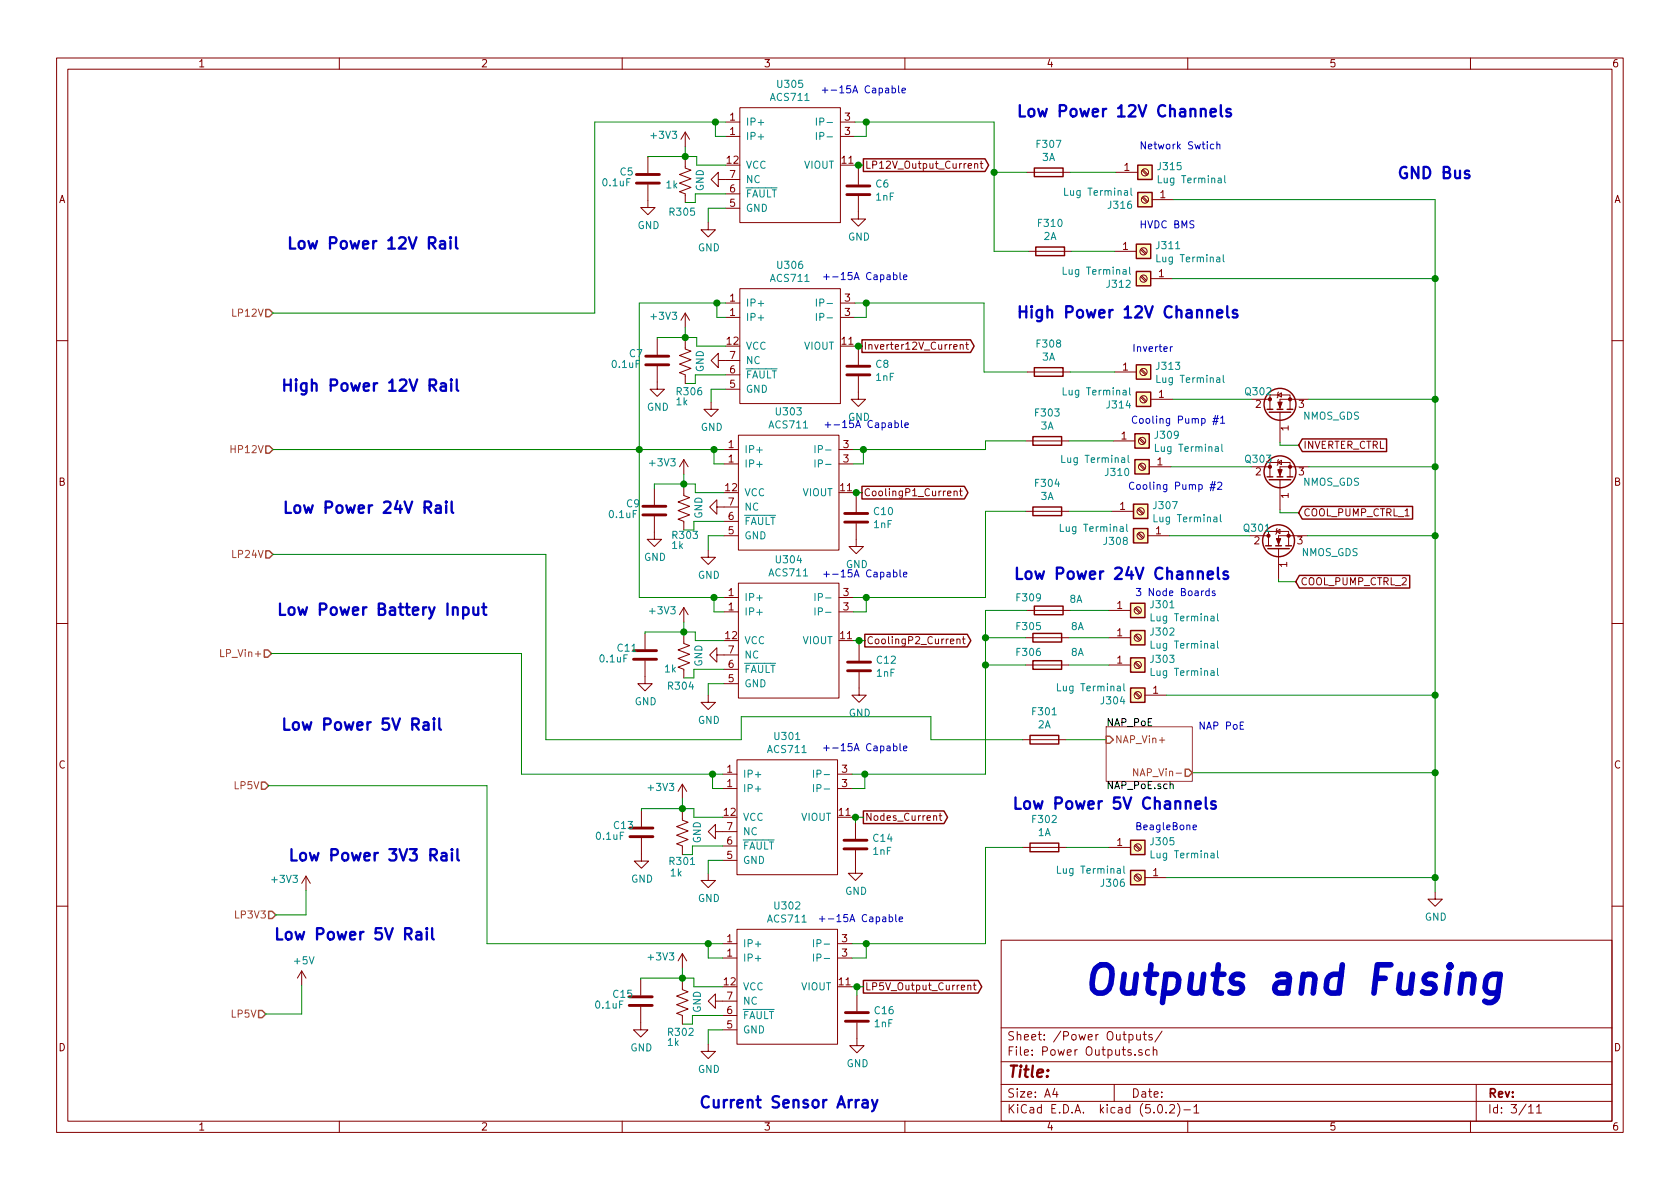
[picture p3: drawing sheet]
EESchema Schematic File Version 4
LIBS:LVDC Distribution-cache
EELAYER 26 0
EELAYER END
$Descr A4 11693 8268
encoding utf-8
Sheet 3 11
Title ""
Date ""
Rev ""
Comp ""
Comment1 ""
Comment2 ""
Comment3 ""
Comment4 ""
$EndDescr
Text Notes 7530 6940 0    197  Italic 39
Outputs and Fusing
$Comp
L Connector:Screw_Terminal_01x01 J315
U 1 1
P 7970 1190
F 0 "J315" H 8049 1232 50  0000 L CNN
F 1 "Lug Terminal" H 8049 1141 50  0000 L CNN
F 2 "LVDC:Screw_mount_Keystone" H 7970 1190 50  0001 C CNN
F 3 "~" H 7970 1190 50  0001 C CNN
	1    7970 1190
	1    0    0    -1  
$EndComp
$Comp
L Connector:Screw_Terminal_01x01 J311
U 1 1
P 7960 1740
F 0 "J311" H 8039 1782 50  0000 L CNN
F 1 "Lug Terminal" H 8039 1691 50  0000 L CNN
F 2 "LVDC:Screw_mount_Keystone" H 7960 1740 50  0001 C CNN
F 3 "~" H 7960 1740 50  0001 C CNN
	1    7960 1740
	1    0    0    -1  
$EndComp
$Comp
L Connector:Screw_Terminal_01x01 J313
U 1 1
P 7960 2580
F 0 "J313" H 8039 2622 50  0000 L CNN
F 1 "Lug Terminal" H 8039 2531 50  0000 L CNN
F 2 "LVDC:Screw_mount_Keystone" H 7960 2580 50  0001 C CNN
F 3 "~" H 7960 2580 50  0001 C CNN
	1    7960 2580
	1    0    0    -1  
$EndComp
$Comp
L Connector:Screw_Terminal_01x01 J309
U 1 1
P 7950 3060
F 0 "J309" H 8029 3102 50  0000 L CNN
F 1 "Lug Terminal" H 8029 3011 50  0000 L CNN
F 2 "LVDC:Screw_mount_Keystone" H 7950 3060 50  0001 C CNN
F 3 "~" H 7950 3060 50  0001 C CNN
	1    7950 3060
	1    0    0    -1  
$EndComp
$Comp
L Connector:Screw_Terminal_01x01 J307
U 1 1
P 7940 3550
F 0 "J307" H 8019 3592 50  0000 L CNN
F 1 "Lug Terminal" H 8019 3501 50  0000 L CNN
F 2 "LVDC:Screw_mount_Keystone" H 7940 3550 50  0001 C CNN
F 3 "~" H 7940 3550 50  0001 C CNN
	1    7940 3550
	1    0    0    -1  
$EndComp
$Comp
L Connector:Screw_Terminal_01x01 J301
U 1 1
P 7920 4240
F 0 "J301" H 7999 4282 50  0000 L CNN
F 1 "Lug Terminal" H 7999 4191 50  0000 L CNN
F 2 "LVDC:Screw_mount_Keystone" H 7920 4240 50  0001 C CNN
F 3 "~" H 7920 4240 50  0001 C CNN
	1    7920 4240
	1    0    0    -1  
$EndComp
$Comp
L power:GND #PWR0110
U 1 1
P 9990 6200
F 0 "#PWR0110" H 9990 5950 50  0001 C CNN
F 1 "GND" H 9995 6027 50  0000 C CNN
F 2 "" H 9990 6200 50  0001 C CNN
F 3 "" H 9990 6200 50  0001 C CNN
	1    9990 6200
	1    0    0    -1  
$EndComp
Text Notes 7070 820  0    79   ~ 16
Low Power 12V Channels
Text Notes 9720 1250 0    79   ~ 16
GND Bus
$Comp
L Device:Fuse F307
U 1 1
P 7300 1190
F 0 "F307" V 7103 1190 50  0000 C CNN
F 1 "3A" V 7194 1190 50  0000 C CNN
F 2 "LVDC:Fuse_clip_Littelfuse_5x20mm" V 7230 1190 50  0001 C CNN
F 3 "~" H 7300 1190 50  0001 C CNN
	1    7300 1190
	0    1    1    0   
$EndComp
$Comp
L Device:Fuse F310
U 1 1
P 7310 1740
F 0 "F310" V 7113 1740 50  0000 C CNN
F 1 "2A" V 7204 1740 50  0000 C CNN
F 2 "LVDC:Fuse_clip_Littelfuse_5x20mm" V 7240 1740 50  0001 C CNN
F 3 "~" H 7310 1740 50  0001 C CNN
	1    7310 1740
	0    1    1    0   
$EndComp
$Comp
L Device:Fuse F308
U 1 1
P 7300 2580
F 0 "F308" V 7103 2580 50  0000 C CNN
F 1 "3A" V 7194 2580 50  0000 C CNN
F 2 "LVDC:Fuse_clip_Littelfuse_5x20mm" V 7230 2580 50  0001 C CNN
F 3 "~" H 7300 2580 50  0001 C CNN
	1    7300 2580
	0    1    1    0   
$EndComp
$Comp
L Device:Fuse F303
U 1 1
P 7290 3060
F 0 "F303" V 7093 3060 50  0000 C CNN
F 1 "3A" V 7184 3060 50  0000 C CNN
F 2 "LVDC:Fuse_clip_Littelfuse_5x20mm" V 7220 3060 50  0001 C CNN
F 3 "~" H 7290 3060 50  0001 C CNN
	1    7290 3060
	0    1    1    0   
$EndComp
$Comp
L Device:Fuse F304
U 1 1
P 7290 3550
F 0 "F304" V 7093 3550 50  0000 C CNN
F 1 "3A" V 7184 3550 50  0000 C CNN
F 2 "LVDC:Fuse_clip_Littelfuse_5x20mm" V 7220 3550 50  0001 C CNN
F 3 "~" H 7290 3550 50  0001 C CNN
	1    7290 3550
	0    1    1    0   
$EndComp
$Comp
L Device:Fuse F309
U 1 1
P 7300 4240
F 0 "F309" V 7210 4100 50  0000 C CNN
F 1 "8A" V 7220 4430 50  0000 C CNN
F 2 "LVDC:Fuse_clip_Littelfuse_5x20mm" V 7230 4240 50  0001 C CNN
F 3 "~" H 7300 4240 50  0001 C CNN
	1    7300 4240
	0    1    1    0   
$EndComp
Wire Wire Line
	7450 4240 7720 4240
Wire Wire Line
	7440 3550 7740 3550
Wire Wire Line
	7450 1190 7770 1190
Wire Wire Line
	7460 1740 7760 1740
Wire Wire Line
	7450 2580 7760 2580
Wire Wire Line
	7440 3060 7750 3060
Text Notes 7930 1040 0    50   ~ 0
Network Swtich
Text Notes 7930 1590 0    50   ~ 0
HVDC BMS
Text Notes 7070 2220 0    79   ~ 16
High Power 12V Channels
Text Notes 7880 2450 0    50   ~ 0
Inverter
Text Notes 7870 2950 0    50   ~ 0
Cooling Pump #1
Text Notes 7850 3410 0    50   ~ 0
Cooling Pump #2
Text Notes 7050 4040 0    79   ~ 16
Low Power 24V Channels
Text Notes 7900 4150 0    50   ~ 0
3 Node Boards
$Comp
L Connector:Screw_Terminal_01x01 J316
U 1 1
P 7970 1380
F 0 "J316" H 8049 1422 50  0000 L CNN
F 1 "Lug Terminal" H 8049 1331 50  0000 L CNN
F 2 "LVDC:Screw_mount_Keystone" H 7970 1380 50  0001 C CNN
F 3 "~" H 7970 1380 50  0001 C CNN
	1    7970 1380
	-1   0    0    1   
$EndComp
$Comp
L Connector:Screw_Terminal_01x01 J312
U 1 1
P 7960 1930
F 0 "J312" H 8039 1972 50  0000 L CNN
F 1 "Lug Terminal" H 8039 1881 50  0000 L CNN
F 2 "LVDC:Screw_mount_Keystone" H 7960 1930 50  0001 C CNN
F 3 "~" H 7960 1930 50  0001 C CNN
	1    7960 1930
	-1   0    0    1   
$EndComp
$Comp
L Connector:Screw_Terminal_01x01 J310
U 1 1
P 7950 3240
F 0 "J310" H 8029 3282 50  0000 L CNN
F 1 "Lug Terminal" H 8029 3191 50  0000 L CNN
F 2 "LVDC:Screw_mount_Keystone" H 7950 3240 50  0001 C CNN
F 3 "~" H 7950 3240 50  0001 C CNN
	1    7950 3240
	-1   0    0    1   
$EndComp
$Comp
L Connector:Screw_Terminal_01x01 J308
U 1 1
P 7940 3720
F 0 "J308" H 8019 3762 50  0000 L CNN
F 1 "Lug Terminal" H 8019 3671 50  0000 L CNN
F 2 "LVDC:Screw_mount_Keystone" H 7940 3720 50  0001 C CNN
F 3 "~" H 7940 3720 50  0001 C CNN
	1    7940 3720
	-1   0    0    1   
$EndComp
$Comp
L Device:Q_NMOS_GDS Q303
U 1 1
P 8910 3340
F 0 "Q303" V 9060 3490 50  0000 C CNN
F 1 "NMOS_GDS" V 8900 2980 50  0000 C CNN
F 2 "TO_SOT_Packages_SMD:TO-252-2" H 9110 3440 50  0001 C CNN
F 3 "~" H 8910 3340 50  0001 C CNN
	1    8910 3340
	0    -1   -1   0   
$EndComp
Wire Wire Line
	8910 3540 8910 3560
Wire Wire Line
	8910 3560 9040 3560
Wire Wire Line
	8710 3240 8150 3240
$Comp
L Device:Q_NMOS_GDS Q302
U 1 1
P 8910 2870
F 0 "Q302" V 9060 3020 50  0000 C CNN
F 1 "NMOS_GDS" V 8890 2510 50  0000 C CNN
F 2 "TO_SOT_Packages_SMD:TO-252-2" H 9110 2970 50  0001 C CNN
F 3 "~" H 8910 2870 50  0001 C CNN
	1    8910 2870
	0    -1   -1   0   
$EndComp
Wire Wire Line
	8910 3070 8910 3090
Wire Wire Line
	8910 3090 9040 3090
Wire Wire Line
	8710 2770 8160 2770
$Comp
L Connector:Screw_Terminal_01x01 J314
U 1 1
P 7960 2770
F 0 "J314" H 8039 2812 50  0000 L CNN
F 1 "Lug Terminal" H 8039 2721 50  0000 L CNN
F 2 "LVDC:Screw_mount_Keystone" H 7960 2770 50  0001 C CNN
F 3 "~" H 7960 2770 50  0001 C CNN
	1    7960 2770
	-1   0    0    1   
$EndComp
$Comp
L Device:Q_NMOS_GDS Q301
U 1 1
P 8900 3820
F 0 "Q301" V 9050 3970 50  0000 C CNN
F 1 "NMOS_GDS" V 8880 3460 50  0000 C CNN
F 2 "TO_SOT_Packages_SMD:TO-252-2" H 9100 3920 50  0001 C CNN
F 3 "~" H 8900 3820 50  0001 C CNN
	1    8900 3820
	0    -1   -1   0   
$EndComp
Wire Wire Line
	8700 3720 8140 3720
Wire Wire Line
	8900 4020 8900 4040
Wire Wire Line
	8900 4040 9020 4040
Text GLabel 9040 3090 2    50   Input ~ 0
INVERTER_CTRL
Text GLabel 9040 3560 2    50   Input ~ 0
COOL_PUMP_CTRL_1
Text GLabel 9020 4040 2    50   Input ~ 0
COOL_PUMP_CTRL_2
$Comp
L Device:Fuse F301
U 1 1
P 7270 5140
F 0 "F301" V 7073 5140 50  0000 C CNN
F 1 "2A" V 7164 5140 50  0000 C CNN
F 2 "LVDC:Fuse_clip_Littelfuse_5x20mm" V 7200 5140 50  0001 C CNN
F 3 "~" H 7270 5140 50  0001 C CNN
	1    7270 5140
	0    1    1    0   
$EndComp
Wire Wire Line
	7700 5140 7420 5140
Text Notes 7040 5640 0    79   ~ 16
Low Power 5V Channels
$Comp
L Connector:Screw_Terminal_01x01 J305
U 1 1
P 7920 5890
F 0 "J305" H 7999 5932 50  0000 L CNN
F 1 "Lug Terminal" H 7999 5841 50  0000 L CNN
F 2 "LVDC:Screw_mount_Keystone" H 7920 5890 50  0001 C CNN
F 3 "~" H 7920 5890 50  0001 C CNN
	1    7920 5890
	1    0    0    -1  
$EndComp
$Comp
L Device:Fuse F302
U 1 1
P 7270 5890
F 0 "F302" V 7073 5890 50  0000 C CNN
F 1 "1A" V 7164 5890 50  0000 C CNN
F 2 "LVDC:Fuse_clip_Littelfuse_5x20mm" V 7200 5890 50  0001 C CNN
F 3 "~" H 7270 5890 50  0001 C CNN
	1    7270 5890
	0    1    1    0   
$EndComp
Wire Wire Line
	7720 5890 7420 5890
$Comp
L Connector:Screw_Terminal_01x01 J306
U 1 1
P 7920 6100
F 0 "J306" H 7999 6142 50  0000 L CNN
F 1 "Lug Terminal" H 7999 6051 50  0000 L CNN
F 2 "LVDC:Screw_mount_Keystone" H 7920 6100 50  0001 C CNN
F 3 "~" H 7920 6100 50  0001 C CNN
	1    7920 6100
	-1   0    0    1   
$EndComp
Text Notes 7900 5780 0    50   ~ 0
BeagleBone
Text Notes 8340 5080 0    50   ~ 0
NAP PoE
$Comp
L Connector:Screw_Terminal_01x01 J304
U 1 1
P 7920 4830
F 0 "J304" H 7999 4872 50  0000 L CNN
F 1 "Lug Terminal" H 7999 4781 50  0000 L CNN
F 2 "LVDC:Screw_mount_Keystone" H 7920 4830 50  0001 C CNN
F 3 "~" H 7920 4830 50  0001 C CNN
	1    7920 4830
	-1   0    0    1   
$EndComp
Wire Wire Line
	9100 3720 9990 3720
Wire Wire Line
	9110 3240 9990 3240
Wire Wire Line
	9990 3240 9990 3720
Connection ~ 9990 3720
Wire Wire Line
	9990 3240 9990 2770
Wire Wire Line
	9990 2770 9110 2770
Connection ~ 9990 3240
Wire Wire Line
	9990 2770 9990 1930
Wire Wire Line
	9990 1930 8160 1930
Connection ~ 9990 2770
Wire Wire Line
	9990 1930 9990 1380
Wire Wire Line
	9990 1380 8170 1380
Connection ~ 9990 1930
Wire Wire Line
	8300 5370 9990 5370
Wire Wire Line
	8120 6100 9990 6100
Wire Wire Line
	9990 6200 9990 6100
Connection ~ 9990 6100
Wire Wire Line
	7160 1740 6920 1740
Wire Wire Line
	6920 1740 6920 1190
Wire Wire Line
	6920 1190 7150 1190
Connection ~ 6920 1190
Wire Wire Line
	7150 2580 6850 2580
Wire Wire Line
	6860 4240 7150 4240
Wire Wire Line
	7120 5890 6860 5890
$Comp
L LVDC-Library:ACS711 U305
U 1 1
P 5500 1090
F 0 "U305" H 5500 1605 50  0000 C CNN
F 1 "ACS711" H 5500 1514 50  0000 C CNN
F 2 "LVDC:ACS711" H 5400 1090 50  0001 C CNN
F 3 "620-1483-1-ND" H 5400 1090 50  0001 C CNN
	1    5500 1090
	1    0    0    -1  
$EndComp
$Comp
L LVDC-Library:ACS711 U306
U 1 1
P 5500 2350
F 0 "U306" H 5500 2865 50  0000 C CNN
F 1 "ACS711" H 5500 2774 50  0000 C CNN
F 2 "LVDC:ACS711" H 5400 2350 50  0001 C CNN
F 3 "620-1483-1-ND" H 5400 2350 50  0001 C CNN
	1    5500 2350
	1    0    0    -1  
$EndComp
$Comp
L LVDC-Library:ACS711 U303
U 1 1
P 5490 3370
F 0 "U303" H 5490 3885 50  0000 C CNN
F 1 "ACS711" H 5490 3794 50  0000 C CNN
F 2 "LVDC:ACS711" H 5390 3370 50  0001 C CNN
F 3 "620-1483-1-ND" H 5390 3370 50  0001 C CNN
	1    5490 3370
	1    0    0    -1  
$EndComp
$Comp
L LVDC-Library:ACS711 U304
U 1 1
P 5490 4400
F 0 "U304" H 5490 4915 50  0000 C CNN
F 1 "ACS711" H 5490 4824 50  0000 C CNN
F 2 "LVDC:ACS711" H 5390 4400 50  0001 C CNN
F 3 "620-1483-1-ND" H 5390 4400 50  0001 C CNN
	1    5490 4400
	1    0    0    -1  
$EndComp
$Comp
L LVDC-Library:ACS711 U301
U 1 1
P 5480 5630
F 0 "U301" H 5480 6145 50  0000 C CNN
F 1 "ACS711" H 5480 6054 50  0000 C CNN
F 2 "LVDC:ACS711" H 5380 5630 50  0001 C CNN
F 3 "620-1483-1-ND" H 5380 5630 50  0001 C CNN
	1    5480 5630
	1    0    0    -1  
$EndComp
$Comp
L LVDC-Library:ACS711 U302
U 1 1
P 5480 6810
F 0 "U302" H 5480 7325 50  0000 C CNN
F 1 "ACS711" H 5480 7234 50  0000 C CNN
F 2 "LVDC:ACS711" H 5380 6810 50  0001 C CNN
F 3 "620-1483-1-ND" H 5380 6810 50  0001 C CNN
	1    5480 6810
	1    0    0    -1  
$EndComp
Wire Wire Line
	5950 840  6030 840 
Wire Wire Line
	6920 840  6920 1190
Wire Wire Line
	5950 940  6030 940 
Wire Wire Line
	6030 940  6030 840 
Connection ~ 6030 840 
Wire Wire Line
	6030 840  6920 840 
Wire Wire Line
	5950 2200 6030 2200
Wire Wire Line
	6030 2200 6030 2100
Wire Wire Line
	6030 2100 5950 2100
Wire Wire Line
	6030 2100 6850 2100
Wire Wire Line
	6850 2100 6850 2580
Connection ~ 6030 2100
Wire Wire Line
	6860 3060 6860 3120
Wire Wire Line
	6860 3120 6010 3120
Wire Wire Line
	6860 3060 7140 3060
Wire Wire Line
	5940 3220 6010 3220
Wire Wire Line
	6010 3220 6010 3120
Connection ~ 6010 3120
Wire Wire Line
	6010 3120 5940 3120
Wire Wire Line
	5940 4250 6030 4250
Wire Wire Line
	6030 4250 6030 4150
Wire Wire Line
	6030 4150 5940 4150
Wire Wire Line
	6030 4150 6860 4150
Wire Wire Line
	6860 4150 6860 3550
Wire Wire Line
	6860 3550 7140 3550
Connection ~ 6030 4150
Wire Wire Line
	5930 5480 6020 5480
Wire Wire Line
	6020 5480 6020 5380
Wire Wire Line
	6020 5380 5930 5380
Wire Wire Line
	5930 6660 6030 6660
Wire Wire Line
	6030 6660 6030 6560
Wire Wire Line
	6030 6560 5930 6560
Wire Wire Line
	6030 6560 6860 6560
Wire Wire Line
	6860 6560 6860 5890
Connection ~ 6030 6560
Wire Wire Line
	5950 1140 5975 1140
Wire Wire Line
	5950 2400 5975 2400
Wire Wire Line
	5940 3420 5960 3420
Wire Wire Line
	5940 4450 5980 4450
Wire Wire Line
	5930 5680 5955 5680
Wire Wire Line
	5930 6860 5965 6860
Text GLabel 6010 1140 2    50   Output ~ 0
LP12V_Output_Current
Text GLabel 6000 2400 2    50   Output ~ 0
Inverter12V_Current
Text GLabel 6000 3420 2    50   Output ~ 0
CoolingP1_Current
Text GLabel 6020 4450 2    50   Output ~ 0
CoolingP2_Current
Text GLabel 6010 5680 2    50   Output ~ 0
Nodes_Current
Text GLabel 6010 6860 2    50   Output ~ 0
LP5V_Output_Current
Wire Wire Line
	5050 1440 4930 1440
Wire Wire Line
	5050 2700 4950 2700
Wire Wire Line
	4930 3720 5040 3720
Wire Wire Line
	4930 4750 5040 4750
Wire Wire Line
	4930 5980 5030 5980
Wire Wire Line
	4930 7160 5030 7160
Wire Wire Line
	4930 7160 4930 7260
$Comp
L power:GND #PWR0111
U 1 1
P 4930 7260
F 0 "#PWR0111" H 4930 7010 50  0001 C CNN
F 1 "GND" H 4935 7087 50  0000 C CNN
F 2 "" H 4930 7260 50  0001 C CNN
F 3 "" H 4930 7260 50  0001 C CNN
	1    4930 7260
	1    0    0    -1  
$EndComp
Wire Wire Line
	5050 840  4980 840 
Wire Wire Line
	4980 840  4980 940 
Wire Wire Line
	4980 940  5050 940 
Connection ~ 4980 840 
Wire Wire Line
	5050 1140 4850 1140
Wire Wire Line
	4850 1140 4850 1080
$Comp
L Device:R_US R305
U 1 1
P 4770 1250
F 0 "R305" H 4890 1470 50  0000 R CNN
F 1 "1k" H 4910 1280 50  0000 R CNN
F 2 "Resistor_SMD:R_0805_2012Metric_Pad1.15x1.40mm_HandSolder" V 4810 1240 50  0001 C CNN
F 3 "~" H 4770 1250 50  0001 C CNN
	1    4770 1250
	-1   0    0    1   
$EndComp
Wire Wire Line
	4850 1080 4770 1080
Wire Wire Line
	4770 1080 4770 1100
Wire Wire Line
	4840 1340 4840 1400
Wire Wire Line
	4840 1400 4770 1400
Wire Wire Line
	4840 1340 5050 1340
Wire Wire Line
	4770 1080 4770 1010
Connection ~ 4770 1080
$Comp
L power:+3V3 #PWR0112
U 1 1
P 4770 1010
F 0 "#PWR0112" H 4770 860 50  0001 C CNN
F 1 "+3V3" H 4620 1090 50  0000 C CNN
F 2 "" H 4770 1010 50  0001 C CNN
F 3 "" H 4770 1010 50  0001 C CNN
	1    4770 1010
	1    0    0    -1  
$EndComp
Wire Wire Line
	5050 2200 4990 2200
Wire Wire Line
	4990 2200 4990 2100
Wire Wire Line
	4990 2100 5050 2100
Wire Wire Line
	4990 2100 4450 2100
Connection ~ 4990 2100
Wire Wire Line
	4930 1440 4930 1540
$Comp
L power:GND #PWR0113
U 1 1
P 4930 1540
F 0 "#PWR0113" H 4930 1290 50  0001 C CNN
F 1 "GND" H 4935 1367 50  0000 C CNN
F 2 "" H 4930 1540 50  0001 C CNN
F 3 "" H 4930 1540 50  0001 C CNN
	1    4930 1540
	1    0    0    -1  
$EndComp
$Comp
L power:GND #PWR0114
U 1 1
P 4950 2790
F 0 "#PWR0114" H 4950 2540 50  0001 C CNN
F 1 "GND" H 4955 2617 50  0000 C CNN
F 2 "" H 4950 2790 50  0001 C CNN
F 3 "" H 4950 2790 50  0001 C CNN
	1    4950 2790
	1    0    0    -1  
$EndComp
Wire Wire Line
	4950 2790 4950 2700
Wire Wire Line
	5040 3220 4970 3220
Wire Wire Line
	4970 3220 4970 3120
Wire Wire Line
	4970 3120 5040 3120
Wire Wire Line
	4970 3120 4450 3120
Connection ~ 4970 3120
Wire Wire Line
	4930 3720 4930 3820
$Comp
L power:GND #PWR0115
U 1 1
P 4930 3820
F 0 "#PWR0115" H 4930 3570 50  0001 C CNN
F 1 "GND" H 4935 3647 50  0000 C CNN
F 2 "" H 4930 3820 50  0001 C CNN
F 3 "" H 4930 3820 50  0001 C CNN
	1    4930 3820
	1    0    0    -1  
$EndComp
Wire Wire Line
	4930 4750 4930 4830
$Comp
L power:GND #PWR0116
U 1 1
P 4930 4830
F 0 "#PWR0116" H 4930 4580 50  0001 C CNN
F 1 "GND" H 4935 4657 50  0000 C CNN
F 2 "" H 4930 4830 50  0001 C CNN
F 3 "" H 4930 4830 50  0001 C CNN
	1    4930 4830
	1    0    0    -1  
$EndComp
$Comp
L power:GND #PWR0117
U 1 1
P 4930 6070
F 0 "#PWR0117" H 4930 5820 50  0001 C CNN
F 1 "GND" H 4935 5897 50  0000 C CNN
F 2 "" H 4930 6070 50  0001 C CNN
F 3 "" H 4930 6070 50  0001 C CNN
	1    4930 6070
	1    0    0    -1  
$EndComp
Wire Wire Line
	4930 6070 4930 5980
Wire Wire Line
	5040 4250 4970 4250
Wire Wire Line
	4970 4250 4970 4150
Wire Wire Line
	4970 4150 5040 4150
Connection ~ 4970 4150
Wire Wire Line
	5030 5480 4960 5480
Wire Wire Line
	4960 5480 4960 5380
Wire Wire Line
	4960 5380 5030 5380
Wire Wire Line
	5030 6660 4930 6660
Wire Wire Line
	4930 6660 4930 6560
Wire Wire Line
	4930 6560 5030 6560
Connection ~ 4930 6560
Wire Wire Line
	5050 2400 4850 2400
Wire Wire Line
	4850 2400 4850 2340
Wire Wire Line
	4840 2600 4840 2660
Wire Wire Line
	4840 2660 4770 2660
Wire Wire Line
	4840 2600 5050 2600
$Comp
L power:+3V3 #PWR0118
U 1 1
P 4770 2270
F 0 "#PWR0118" H 4770 2120 50  0001 C CNN
F 1 "+3V3" H 4620 2350 50  0000 C CNN
F 2 "" H 4770 2270 50  0001 C CNN
F 3 "" H 4770 2270 50  0001 C CNN
	1    4770 2270
	1    0    0    -1  
$EndComp
Wire Wire Line
	5040 3420 4840 3420
Wire Wire Line
	4840 3420 4840 3360
Wire Wire Line
	4830 3620 4830 3680
Wire Wire Line
	4830 3680 4760 3680
Wire Wire Line
	4830 3620 5040 3620
$Comp
L power:+3V3 #PWR0119
U 1 1
P 4760 3290
F 0 "#PWR0119" H 4760 3140 50  0001 C CNN
F 1 "+3V3" H 4610 3370 50  0000 C CNN
F 2 "" H 4760 3290 50  0001 C CNN
F 3 "" H 4760 3290 50  0001 C CNN
	1    4760 3290
	1    0    0    -1  
$EndComp
Wire Wire Line
	5040 4450 4840 4450
Wire Wire Line
	4830 4650 4830 4710
Wire Wire Line
	4830 4710 4760 4710
Wire Wire Line
	4830 4650 5040 4650
$Comp
L power:+3V3 #PWR0120
U 1 1
P 4760 4320
F 0 "#PWR0120" H 4760 4170 50  0001 C CNN
F 1 "+3V3" H 4610 4400 50  0000 C CNN
F 2 "" H 4760 4320 50  0001 C CNN
F 3 "" H 4760 4320 50  0001 C CNN
	1    4760 4320
	1    0    0    -1  
$EndComp
Wire Wire Line
	5030 5680 4830 5680
Wire Wire Line
	4830 5680 4830 5620
Wire Wire Line
	4820 5880 4820 5940
Wire Wire Line
	4820 5940 4750 5940
Wire Wire Line
	4820 5880 5030 5880
$Comp
L power:+3V3 #PWR0121
U 1 1
P 4750 5550
F 0 "#PWR0121" H 4750 5400 50  0001 C CNN
F 1 "+3V3" H 4600 5630 50  0000 C CNN
F 2 "" H 4750 5550 50  0001 C CNN
F 3 "" H 4750 5550 50  0001 C CNN
	1    4750 5550
	1    0    0    -1  
$EndComp
Wire Wire Line
	5030 6860 4830 6860
Wire Wire Line
	4830 6860 4830 6800
Wire Wire Line
	4820 7060 4820 7120
Wire Wire Line
	4820 7120 4750 7120
Wire Wire Line
	4820 7060 5030 7060
$Comp
L power:+3V3 #PWR0122
U 1 1
P 4750 6730
F 0 "#PWR0122" H 4750 6580 50  0001 C CNN
F 1 "+3V3" H 4600 6810 50  0000 C CNN
F 2 "" H 4750 6730 50  0001 C CNN
F 3 "" H 4750 6730 50  0001 C CNN
	1    4750 6730
	1    0    0    -1  
$EndComp
Wire Wire Line
	4140 840  4980 840 
Wire Wire Line
	4450 4150 4450 3120
Wire Wire Line
	4450 4150 4970 4150
Wire Wire Line
	4450 2100 4450 3120
Connection ~ 4450 3120
Wire Wire Line
	3390 6560 4930 6560
Text Notes 1990 1740 0    79   ~ 16
Low Power 12V Rail
Text Notes 1950 2730 0    79   ~ 16
High Power 12V Rail
Text Notes 1960 3580 0    79   ~ 16
Low Power 24V Rail
Text Notes 1950 5090 0    79   ~ 16
Low Power 5V Rail
Text Notes 5710 650  0    50   ~ 0
+-15A Capable
Text Notes 5720 1950 0    50   ~ 0
+-15A Capable
Text Notes 5730 2980 0    50   ~ 0
+-15A Capable
Text Notes 5720 4020 0    50   ~ 0
+-15A Capable
Text Notes 5720 5230 0    50   ~ 0
+-15A Capable
Text Notes 5690 6420 0    50   ~ 0
+-15A Capable
$Sheet
S 7700 5050 600  380 
U 5C1FF0D4
F0 "NAP_PoE" 50
F1 "NAP_PoE.sch" 50
F2 "NAP_Vin+" I L 7700 5140 50 
F3 "NAP_Vin-" O R 8300 5370 50 
$EndSheet
$Comp
L Device:R_US R306
U 1 1
P 4770 2510
F 0 "R306" H 4840 2720 50  0000 R CNN
F 1 "1k" H 4840 2790 50  0000 R CNN
F 2 "Resistor_SMD:R_0805_2012Metric_Pad1.15x1.40mm_HandSolder" V 4810 2500 50  0001 C CNN
F 3 "~" H 4770 2510 50  0001 C CNN
	1    4770 2510
	-1   0    0    1   
$EndComp
Wire Wire Line
	4770 2270 4770 2340
Wire Wire Line
	4760 3290 4760 3360
Wire Wire Line
	4760 4320 4760 4390
Wire Wire Line
	4750 5550 4750 5620
Wire Wire Line
	4750 6730 4750 6800
$Comp
L Device:R_US R303
U 1 1
P 4760 3530
F 0 "R303" H 4850 3720 50  0000 R CNN
F 1 "1k" H 4850 3790 50  0000 R CNN
F 2 "Resistor_SMD:R_0805_2012Metric_Pad1.15x1.40mm_HandSolder" V 4800 3520 50  0001 C CNN
F 3 "~" H 4760 3530 50  0001 C CNN
	1    4760 3530
	-1   0    0    1   
$EndComp
$Comp
L Device:R_US R304
U 1 1
P 4760 4560
F 0 "R304" H 4880 4770 50  0000 R CNN
F 1 "1k" H 4900 4650 50  0000 R CNN
F 2 "Resistor_SMD:R_0805_2012Metric_Pad1.15x1.40mm_HandSolder" V 4800 4550 50  0001 C CNN
F 3 "~" H 4760 4560 50  0001 C CNN
	1    4760 4560
	-1   0    0    1   
$EndComp
$Comp
L Device:R_US R301
U 1 1
P 4750 5790
F 0 "R301" H 4850 5990 50  0000 R CNN
F 1 "1k" H 4840 6070 50  0000 R CNN
F 2 "Resistor_SMD:R_0805_2012Metric_Pad1.15x1.40mm_HandSolder" V 4790 5780 50  0001 C CNN
F 3 "~" H 4750 5790 50  0001 C CNN
	1    4750 5790
	-1   0    0    1   
$EndComp
$Comp
L Device:R_US R302
U 1 1
P 4750 6970
F 0 "R302" H 4860 7180 50  0000 R CNN
F 1 "1k" H 4860 7250 50  0000 R CNN
F 2 "Resistor_SMD:R_0805_2012Metric_Pad1.15x1.40mm_HandSolder" V 4790 6960 50  0001 C CNN
F 3 "~" H 4750 6970 50  0001 C CNN
	1    4750 6970
	-1   0    0    1   
$EndComp
Wire Wire Line
	4830 6800 4750 6800
Connection ~ 4750 6800
Wire Wire Line
	4750 6800 4750 6820
Wire Wire Line
	4830 5620 4750 5620
Connection ~ 4750 5620
Wire Wire Line
	4750 5620 4750 5640
Wire Wire Line
	4840 3360 4760 3360
Connection ~ 4760 3360
Wire Wire Line
	4760 3360 4760 3380
Wire Wire Line
	4840 4390 4760 4390
Wire Wire Line
	4840 4390 4840 4450
Connection ~ 4760 4390
Wire Wire Line
	4760 4390 4760 4410
Wire Wire Line
	4850 2340 4770 2340
Connection ~ 4770 2340
Wire Wire Line
	4770 2340 4770 2360
Text HLabel 1900 2170 0    50   Input ~ 0
LP12V
Text HLabel 1900 3120 0    50   Input ~ 0
HP12V
Text HLabel 1900 3850 0    50   Input ~ 0
LP24V
Text HLabel 1870 5460 0    50   Input ~ 0
LP5V
$Comp
L power:+3V3 #PWR0127
U 1 1
P 2130 6190
F 0 "#PWR0127" H 2130 6040 50  0001 C CNN
F 1 "+3V3" H 1980 6270 50  0000 C CNN
F 2 "" H 2130 6190 50  0001 C CNN
F 3 "" H 2130 6190 50  0001 C CNN
	1    2130 6190
	1    0    0    -1  
$EndComp
Text Notes 2000 6000 0    79   ~ 16
Low Power 3V3 Rail
Text HLabel 1920 6360 0    50   Input ~ 0
LP3V3
Wire Wire Line
	2130 6360 2130 6190
Wire Wire Line
	1920 6360 2130 6360
Wire Wire Line
	3390 5460 3390 6560
$Comp
L Connector:Screw_Terminal_01x01 J302
U 1 1
P 7920 4430
F 0 "J302" H 7999 4472 50  0000 L CNN
F 1 "Lug Terminal" H 7999 4381 50  0000 L CNN
F 2 "LVDC:Screw_mount_Keystone" H 7920 4430 50  0001 C CNN
F 3 "~" H 7920 4430 50  0001 C CNN
	1    7920 4430
	1    0    0    -1  
$EndComp
$Comp
L Connector:Screw_Terminal_01x01 J303
U 1 1
P 7920 4620
F 0 "J303" H 7999 4662 50  0000 L CNN
F 1 "Lug Terminal" H 7999 4571 50  0000 L CNN
F 2 "LVDC:Screw_mount_Keystone" H 7920 4620 50  0001 C CNN
F 3 "~" H 7920 4620 50  0001 C CNN
	1    7920 4620
	1    0    0    -1  
$EndComp
Wire Wire Line
	9990 3720 9990 4830
Wire Wire Line
	8120 4830 9990 4830
Connection ~ 9990 4830
Wire Wire Line
	9990 4830 9990 5370
$Comp
L Device:Fuse F305
U 1 1
P 7290 4430
F 0 "F305" V 7210 4300 50  0000 C CNN
F 1 "8A" V 7210 4640 50  0000 C CNN
F 2 "LVDC:Fuse_clip_Littelfuse_5x20mm" V 7220 4430 50  0001 C CNN
F 3 "~" H 7290 4430 50  0001 C CNN
	1    7290 4430
	0    1    1    0   
$EndComp
$Comp
L Device:Fuse F306
U 1 1
P 7290 4620
F 0 "F306" V 7200 4490 50  0000 C CNN
F 1 "8A" V 7200 4830 50  0000 C CNN
F 2 "LVDC:Fuse_clip_Littelfuse_5x20mm" V 7220 4620 50  0001 C CNN
F 3 "~" H 7290 4620 50  0001 C CNN
	1    7290 4620
	0    1    1    0   
$EndComp
Wire Wire Line
	7440 4430 7720 4430
Wire Wire Line
	7720 4620 7440 4620
Wire Wire Line
	7140 4430 6860 4430
Connection ~ 6860 4430
Wire Wire Line
	6860 4430 6860 4240
Wire Wire Line
	7140 4620 6860 4620
Wire Wire Line
	6860 4620 6860 4430
Connection ~ 9990 5370
Wire Wire Line
	9990 5370 9990 6100
Wire Wire Line
	6020 5380 6860 5380
Connection ~ 6020 5380
Connection ~ 6860 4620
Wire Wire Line
	6480 5140 6480 4980
Wire Wire Line
	6480 4980 5160 4980
Wire Wire Line
	5160 4980 5160 5140
Wire Wire Line
	5160 5140 3800 5140
Wire Wire Line
	6480 5140 7120 5140
Connection ~ 4960 5380
Wire Wire Line
	3630 5380 4960 5380
Text HLabel 1890 4540 0    50   Input ~ 0
LP_Vin+
Wire Wire Line
	6860 4620 6860 5380
Text Notes 1920 4290 0    79   ~ 16
Low Power Battery Input
Text Notes 4860 7720 0    79   ~ 16
Current Sensor Array
Wire Wire Line
	3630 4540 3630 5380
Wire Wire Line
	1890 4540 3630 4540
Wire Wire Line
	4140 840  4140 2170
Wire Wire Line
	1900 2170 4140 2170
Wire Wire Line
	1900 3120 4450 3120
Wire Wire Line
	1900 3850 3800 3850
Wire Wire Line
	1870 5460 3390 5460
Wire Wire Line
	3800 3850 3800 5140
$Comp
L Device:C C?
U 1 1
P 4510 1235
AR Path="/5BFB304F/5C88ECCC" Ref="C?"  Part="1" 
AR Path="/5BFB3004/5C88ECCC" Ref="C?"  Part="1" 
AR Path="/5BFB302C/5C88ECCC" Ref="C5"  Part="1" 
F 0 "C5" H 4310 1285 50  0000 L CNN
F 1 "0.1uF" H 4185 1210 50  0000 L CNN
F 2 "Capacitors_SMD:C_0805_HandSoldering" H 4548 1085 50  0001 C CNN
F 3 "~" H 4510 1235 50  0001 C CNN
	1    4510 1235
	1    0    0    -1  
$EndComp
$Comp
L Device:C C?
U 1 1
P 5975 1315
AR Path="/5BFB304F/5C88ECD3" Ref="C?"  Part="1" 
AR Path="/5BFB3004/5C88ECD3" Ref="C?"  Part="1" 
AR Path="/5BFB302C/5C88ECD3" Ref="C6"  Part="1" 
F 0 "C6" H 6090 1361 50  0000 L CNN
F 1 "1nF" H 6090 1270 50  0000 L CNN
F 2 "Capacitors_SMD:C_0603_HandSoldering" H 6013 1165 50  0001 C CNN
F 3 "~" H 5975 1315 50  0001 C CNN
	1    5975 1315
	1    0    0    -1  
$EndComp
$Comp
L power:GND #PWR0129
U 1 1
P 5975 1465
F 0 "#PWR0129" H 5975 1215 50  0001 C CNN
F 1 "GND" H 5980 1292 50  0000 C CNN
F 2 "" H 5975 1465 50  0001 C CNN
F 3 "" H 5975 1465 50  0001 C CNN
	1    5975 1465
	1    0    0    -1  
$EndComp
$Comp
L power:GND #PWR0130
U 1 1
P 4510 1385
F 0 "#PWR0130" H 4510 1135 50  0001 C CNN
F 1 "GND" H 4515 1212 50  0000 C CNN
F 2 "" H 4510 1385 50  0001 C CNN
F 3 "" H 4510 1385 50  0001 C CNN
	1    4510 1385
	1    0    0    -1  
$EndComp
$Comp
L Device:C C?
U 1 1
P 4575 2500
AR Path="/5BFB304F/5C89ABAC" Ref="C?"  Part="1" 
AR Path="/5BFB3004/5C89ABAC" Ref="C?"  Part="1" 
AR Path="/5BFB302C/5C89ABAC" Ref="C7"  Part="1" 
F 0 "C7" H 4375 2550 50  0000 L CNN
F 1 "0.1uF" H 4250 2475 50  0000 L CNN
F 2 "Capacitors_SMD:C_0805_HandSoldering" H 4613 2350 50  0001 C CNN
F 3 "~" H 4575 2500 50  0001 C CNN
	1    4575 2500
	1    0    0    -1  
$EndComp
$Comp
L Device:C C?
U 1 1
P 5975 2570
AR Path="/5BFB304F/5C89ABB3" Ref="C?"  Part="1" 
AR Path="/5BFB3004/5C89ABB3" Ref="C?"  Part="1" 
AR Path="/5BFB302C/5C89ABB3" Ref="C8"  Part="1" 
F 0 "C8" H 6090 2616 50  0000 L CNN
F 1 "1nF" H 6090 2525 50  0000 L CNN
F 2 "Capacitors_SMD:C_0603_HandSoldering" H 6013 2420 50  0001 C CNN
F 3 "~" H 5975 2570 50  0001 C CNN
	1    5975 2570
	1    0    0    -1  
$EndComp
$Comp
L power:GND #PWR0132
U 1 1
P 5975 2720
F 0 "#PWR0132" H 5975 2470 50  0001 C CNN
F 1 "GND" H 5980 2547 50  0000 C CNN
F 2 "" H 5975 2720 50  0001 C CNN
F 3 "" H 5975 2720 50  0001 C CNN
	1    5975 2720
	1    0    0    -1  
$EndComp
$Comp
L power:GND #PWR0134
U 1 1
P 4575 2650
F 0 "#PWR0134" H 4575 2400 50  0001 C CNN
F 1 "GND" H 4580 2477 50  0000 C CNN
F 2 "" H 4575 2650 50  0001 C CNN
F 3 "" H 4575 2650 50  0001 C CNN
	1    4575 2650
	1    0    0    -1  
$EndComp
$Comp
L Device:C C?
U 1 1
P 4490 4550
AR Path="/5BFB304F/5C8A6A66" Ref="C?"  Part="1" 
AR Path="/5BFB3004/5C8A6A66" Ref="C?"  Part="1" 
AR Path="/5BFB302C/5C8A6A66" Ref="C11"  Part="1" 
F 0 "C11" H 4290 4600 50  0000 L CNN
F 1 "0.1uF" H 4165 4525 50  0000 L CNN
F 2 "Capacitors_SMD:C_0805_HandSoldering" H 4528 4400 50  0001 C CNN
F 3 "~" H 4490 4550 50  0001 C CNN
	1    4490 4550
	1    0    0    -1  
$EndComp
$Comp
L Device:C C?
U 1 1
P 5980 4630
AR Path="/5BFB304F/5C8A6A6D" Ref="C?"  Part="1" 
AR Path="/5BFB3004/5C8A6A6D" Ref="C?"  Part="1" 
AR Path="/5BFB302C/5C8A6A6D" Ref="C12"  Part="1" 
F 0 "C12" H 6095 4676 50  0000 L CNN
F 1 "1nF" H 6095 4585 50  0000 L CNN
F 2 "Capacitors_SMD:C_0603_HandSoldering" H 6018 4480 50  0001 C CNN
F 3 "~" H 5980 4630 50  0001 C CNN
	1    5980 4630
	1    0    0    -1  
$EndComp
$Comp
L power:GND #PWR0149
U 1 1
P 5980 4780
F 0 "#PWR0149" H 5980 4530 50  0001 C CNN
F 1 "GND" H 5985 4607 50  0000 C CNN
F 2 "" H 5980 4780 50  0001 C CNN
F 3 "" H 5980 4780 50  0001 C CNN
	1    5980 4780
	1    0    0    -1  
$EndComp
$Comp
L power:GND #PWR0150
U 1 1
P 4490 4700
F 0 "#PWR0150" H 4490 4450 50  0001 C CNN
F 1 "GND" H 4495 4527 50  0000 C CNN
F 2 "" H 4490 4700 50  0001 C CNN
F 3 "" H 4490 4700 50  0001 C CNN
	1    4490 4700
	1    0    0    -1  
$EndComp
$Comp
L Device:C C?
U 1 1
P 4465 5785
AR Path="/5BFB304F/5C8B298E" Ref="C?"  Part="1" 
AR Path="/5BFB3004/5C8B298E" Ref="C?"  Part="1" 
AR Path="/5BFB302C/5C8B298E" Ref="C13"  Part="1" 
F 0 "C13" H 4265 5835 50  0000 L CNN
F 1 "0.1uF" H 4140 5760 50  0000 L CNN
F 2 "Capacitors_SMD:C_0805_HandSoldering" H 4503 5635 50  0001 C CNN
F 3 "~" H 4465 5785 50  0001 C CNN
	1    4465 5785
	1    0    0    -1  
$EndComp
$Comp
L Device:C C?
U 1 1
P 5955 5870
AR Path="/5BFB304F/5C8B2995" Ref="C?"  Part="1" 
AR Path="/5BFB3004/5C8B2995" Ref="C?"  Part="1" 
AR Path="/5BFB302C/5C8B2995" Ref="C14"  Part="1" 
F 0 "C14" H 6070 5916 50  0000 L CNN
F 1 "1nF" H 6070 5825 50  0000 L CNN
F 2 "Capacitors_SMD:C_0603_HandSoldering" H 5993 5720 50  0001 C CNN
F 3 "~" H 5955 5870 50  0001 C CNN
	1    5955 5870
	1    0    0    -1  
$EndComp
$Comp
L power:GND #PWR0151
U 1 1
P 5955 6020
F 0 "#PWR0151" H 5955 5770 50  0001 C CNN
F 1 "GND" H 5960 5847 50  0000 C CNN
F 2 "" H 5955 6020 50  0001 C CNN
F 3 "" H 5955 6020 50  0001 C CNN
	1    5955 6020
	1    0    0    -1  
$EndComp
$Comp
L power:GND #PWR0152
U 1 1
P 4465 5935
F 0 "#PWR0152" H 4465 5685 50  0001 C CNN
F 1 "GND" H 4470 5762 50  0000 C CNN
F 2 "" H 4465 5935 50  0001 C CNN
F 3 "" H 4465 5935 50  0001 C CNN
	1    4465 5935
	1    0    0    -1  
$EndComp
$Comp
L Device:C C?
U 1 1
P 4460 6960
AR Path="/5BFB304F/5C8BE8E8" Ref="C?"  Part="1" 
AR Path="/5BFB3004/5C8BE8E8" Ref="C?"  Part="1" 
AR Path="/5BFB302C/5C8BE8E8" Ref="C15"  Part="1" 
F 0 "C15" H 4260 7010 50  0000 L CNN
F 1 "0.1uF" H 4135 6935 50  0000 L CNN
F 2 "Capacitors_SMD:C_0805_HandSoldering" H 4498 6810 50  0001 C CNN
F 3 "~" H 4460 6960 50  0001 C CNN
	1    4460 6960
	1    0    0    -1  
$EndComp
$Comp
L Device:C C?
U 1 1
P 5965 7070
AR Path="/5BFB304F/5C8BE8EF" Ref="C?"  Part="1" 
AR Path="/5BFB3004/5C8BE8EF" Ref="C?"  Part="1" 
AR Path="/5BFB302C/5C8BE8EF" Ref="C16"  Part="1" 
F 0 "C16" H 6080 7116 50  0000 L CNN
F 1 "1nF" H 6080 7025 50  0000 L CNN
F 2 "Capacitors_SMD:C_0603_HandSoldering" H 6003 6920 50  0001 C CNN
F 3 "~" H 5965 7070 50  0001 C CNN
	1    5965 7070
	1    0    0    -1  
$EndComp
$Comp
L power:GND #PWR0153
U 1 1
P 5965 7220
F 0 "#PWR0153" H 5965 6970 50  0001 C CNN
F 1 "GND" H 5970 7047 50  0000 C CNN
F 2 "" H 5965 7220 50  0001 C CNN
F 3 "" H 5965 7220 50  0001 C CNN
	1    5965 7220
	1    0    0    -1  
$EndComp
$Comp
L power:GND #PWR0154
U 1 1
P 4460 7110
F 0 "#PWR0154" H 4460 6860 50  0001 C CNN
F 1 "GND" H 4465 6937 50  0000 C CNN
F 2 "" H 4460 7110 50  0001 C CNN
F 3 "" H 4460 7110 50  0001 C CNN
	1    4460 7110
	1    0    0    -1  
$EndComp
Wire Wire Line
	5975 1165 5975 1140
Connection ~ 5975 1140
Wire Wire Line
	5975 1140 6010 1140
Wire Wire Line
	4770 1080 4510 1080
Wire Wire Line
	4510 1080 4510 1085
Wire Wire Line
	4770 2340 4575 2340
Wire Wire Line
	4575 2340 4575 2350
Wire Wire Line
	5975 2420 5975 2400
Connection ~ 5975 2400
Wire Wire Line
	5975 2400 6000 2400
Wire Wire Line
	5965 6920 5965 6860
Connection ~ 5965 6860
Wire Wire Line
	5965 6860 6010 6860
Wire Wire Line
	5955 5720 5955 5680
Connection ~ 5955 5680
Wire Wire Line
	5955 5680 6010 5680
Wire Wire Line
	5980 4480 5980 4450
Connection ~ 5980 4450
Wire Wire Line
	5980 4450 6020 4450
Wire Wire Line
	4750 6800 4460 6800
Wire Wire Line
	4460 6800 4460 6810
Wire Wire Line
	4465 5635 4465 5620
Wire Wire Line
	4465 5620 4750 5620
Wire Wire Line
	4760 4390 4490 4390
Wire Wire Line
	4490 4390 4490 4400
$Comp
L Device:C C?
U 1 1
P 4555 3545
AR Path="/5BFB304F/5CA07FB3" Ref="C?"  Part="1" 
AR Path="/5BFB3004/5CA07FB3" Ref="C?"  Part="1" 
AR Path="/5BFB302C/5CA07FB3" Ref="C9"  Part="1" 
F 0 "C9" H 4355 3595 50  0000 L CNN
F 1 "0.1uF" H 4230 3520 50  0000 L CNN
F 2 "Capacitors_SMD:C_0805_HandSoldering" H 4593 3395 50  0001 C CNN
F 3 "~" H 4555 3545 50  0001 C CNN
	1    4555 3545
	1    0    0    -1  
$EndComp
$Comp
L Device:C C?
U 1 1
P 5960 3595
AR Path="/5BFB304F/5CA07FBA" Ref="C?"  Part="1" 
AR Path="/5BFB3004/5CA07FBA" Ref="C?"  Part="1" 
AR Path="/5BFB302C/5CA07FBA" Ref="C10"  Part="1" 
F 0 "C10" H 6075 3641 50  0000 L CNN
F 1 "1nF" H 6075 3550 50  0000 L CNN
F 2 "Capacitors_SMD:C_0603_HandSoldering" H 5998 3445 50  0001 C CNN
F 3 "~" H 5960 3595 50  0001 C CNN
	1    5960 3595
	1    0    0    -1  
$EndComp
$Comp
L power:GND #PWR0155
U 1 1
P 5960 3745
F 0 "#PWR0155" H 5960 3495 50  0001 C CNN
F 1 "GND" H 5965 3572 50  0000 C CNN
F 2 "" H 5960 3745 50  0001 C CNN
F 3 "" H 5960 3745 50  0001 C CNN
	1    5960 3745
	1    0    0    -1  
$EndComp
$Comp
L power:GND #PWR0156
U 1 1
P 4555 3695
F 0 "#PWR0156" H 4555 3445 50  0001 C CNN
F 1 "GND" H 4560 3522 50  0000 C CNN
F 2 "" H 4555 3695 50  0001 C CNN
F 3 "" H 4555 3695 50  0001 C CNN
	1    4555 3695
	1    0    0    -1  
$EndComp
Wire Wire Line
	5960 3445 5960 3420
Connection ~ 5960 3420
Wire Wire Line
	5960 3420 6000 3420
Wire Wire Line
	4555 3395 4555 3360
Wire Wire Line
	4555 3360 4760 3360
$Comp
L power:GND #PWR0157
U 1 1
P 5030 6960
F 0 "#PWR0157" H 5030 6710 50  0001 C CNN
F 1 "GND" H 5035 6787 50  0000 C CNN
F 2 "" H 5030 6960 50  0001 C CNN
F 3 "" H 5030 6960 50  0001 C CNN
	1    5030 6960
	0    1    1    0   
$EndComp
$Comp
L power:GND #PWR0158
U 1 1
P 5030 5780
F 0 "#PWR0158" H 5030 5530 50  0001 C CNN
F 1 "GND" H 5035 5607 50  0000 C CNN
F 2 "" H 5030 5780 50  0001 C CNN
F 3 "" H 5030 5780 50  0001 C CNN
	1    5030 5780
	0    1    1    0   
$EndComp
$Comp
L power:GND #PWR0159
U 1 1
P 5040 4550
F 0 "#PWR0159" H 5040 4300 50  0001 C CNN
F 1 "GND" H 5045 4377 50  0000 C CNN
F 2 "" H 5040 4550 50  0001 C CNN
F 3 "" H 5040 4550 50  0001 C CNN
	1    5040 4550
	0    1    1    0   
$EndComp
$Comp
L power:GND #PWR0160
U 1 1
P 5040 3520
F 0 "#PWR0160" H 5040 3270 50  0001 C CNN
F 1 "GND" H 5045 3347 50  0000 C CNN
F 2 "" H 5040 3520 50  0001 C CNN
F 3 "" H 5040 3520 50  0001 C CNN
	1    5040 3520
	0    1    1    0   
$EndComp
$Comp
L power:GND #PWR0161
U 1 1
P 5050 2500
F 0 "#PWR0161" H 5050 2250 50  0001 C CNN
F 1 "GND" H 5055 2327 50  0000 C CNN
F 2 "" H 5050 2500 50  0001 C CNN
F 3 "" H 5050 2500 50  0001 C CNN
	1    5050 2500
	0    1    1    0   
$EndComp
$Comp
L power:GND #PWR0162
U 1 1
P 5050 1240
F 0 "#PWR0162" H 5050 990 50  0001 C CNN
F 1 "GND" H 5055 1067 50  0000 C CNN
F 2 "" H 5050 1240 50  0001 C CNN
F 3 "" H 5050 1240 50  0001 C CNN
	1    5050 1240
	0    1    1    0   
$EndComp
Text HLabel 1850 7050 0    50   Input ~ 0
LP5V
$Comp
L node-rescue:+5V #PWR0163
U 1 1
P 2100 6850
F 0 "#PWR0163" H 2100 6700 50  0001 C CNN
F 1 "+5V" H 2115 7023 50  0000 C CNN
F 2 "" H 2100 6850 50  0001 C CNN
F 3 "" H 2100 6850 50  0001 C CNN
	1    2100 6850
	1    0    0    -1  
$EndComp
Wire Wire Line
	1850 7050 2100 7050
Wire Wire Line
	2100 7050 2100 6850
Text Notes 1900 6550 0    79   ~ 16
Low Power 5V Rail
$EndSCHEMATC
